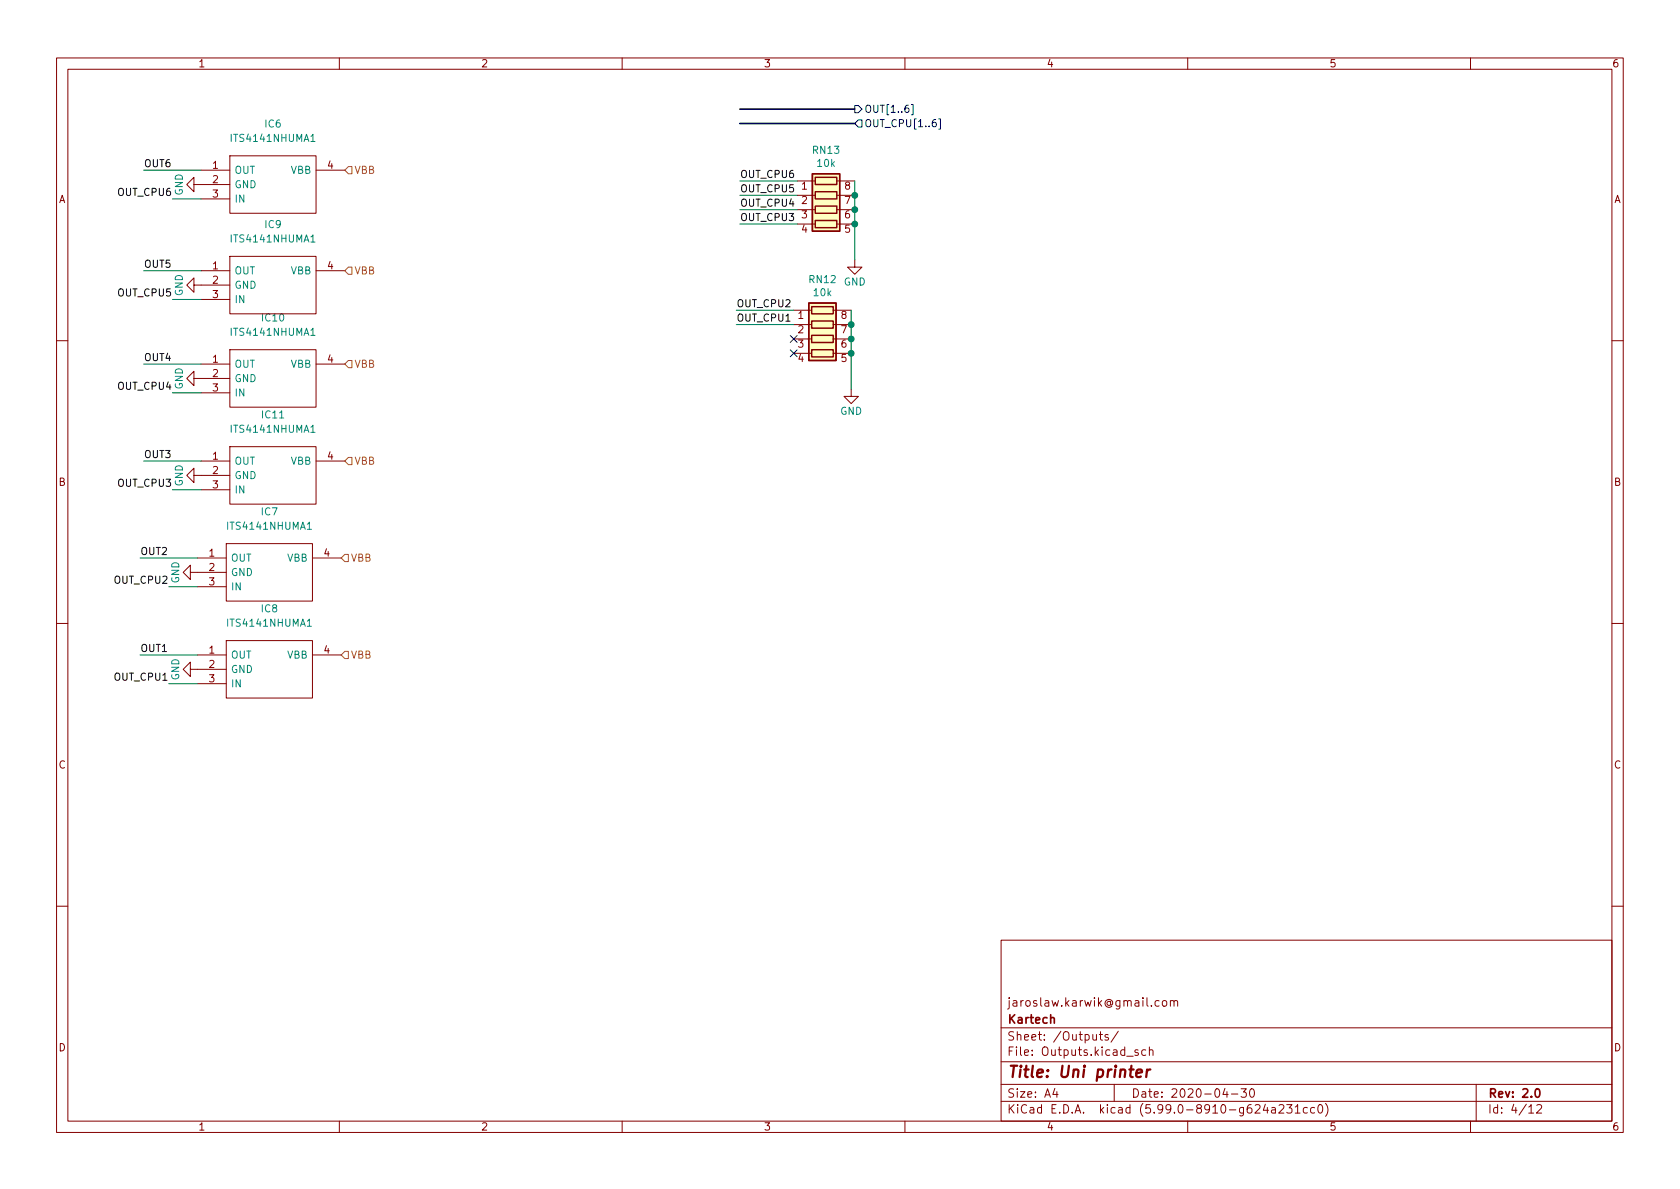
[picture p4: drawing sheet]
<svg xmlns="http://www.w3.org/2000/svg" width="297mm" height="210mm" viewBox="0 0 297 210" stroke-linecap="round" stroke-linejoin="round" font-family="sans-serif">
<g fill="none" stroke="#840000" stroke-width=".18">
<path d="M10 10.2h277v190.1h-277zM12 12.2h273v186.1h-273zM60 10.2v2M110 10.2v2M160 10.2v2M210 10.2v2M260 10.2v2M34.3 32.6v-1.2l-1.3 1.2 1.3 1.3v-1.3h6.3M35.6 30.1h5M35.6 35.2h5M40.6 27.6h15.3v10.1h-15.3zM55.9 30.1h5.1"/>
<path d="M141 32h3.1M141 34.5h3.1M141 37.1h3.1M141 39.6h3.1M148 32h3.1M148 34.5h3.1M148 37.1h3.1M148 39.6h3.1M34.3 50.4v-1.3l-1.3 1.3 1.3 1.3v-1.3h6.3M35.6 47.9h5M35.6 53h5M40.6 45.3h15.3v10.2h-15.3z"/>
<path d="M55.9 47.9h5.1M140.3 54.9h3.2M140.3 57.4h3.2M140.3 59.9h3.2M147.3 54.9h3.2M147.3 57.4h3.2M147.3 59.9h3.2M151.1 46v1.2h1.3l-1.3 1.3-1.2-1.3h1.2M10 60.2h2M34.3 66.9v-1.2l-1.3 1.2 1.3 1.3v-1.3h6.3M35.6 64.4h5M35.6 69.5h5"/>
<path d="M40.6 79h15.3v10.1h-15.3zM40.6 61.8h15.3v10.2h-15.3zM55.9 64.4h5.1M140.3 62.5h3.2M147.3 62.5h3.2M150.5 68.8v1.3h1.3l-1.3 1.3-1.3-1.3h1.3M285 60.2h2M34.3 84.1v-1.3l-1.3 1.3 1.3 1.2v-1.2h6.3M34.9 98.7h5.1M35.6 81.5h5M35.6 86.6h5M40 96.1h15.2v10.2h-15.2z"/>
<path d="M55.2 98.7h5.1M55.9 81.5h5.1M10 110.2h2M33.7 101.2v-1.3l-1.3 1.3 1.3 1.3v-1.3h6.3M33.7 118.4v-1.3l-1.3 1.3 1.3 1.2v-1.2h6.3M34.9 103.8h5.1M34.9 115.8h5.1M40 113.3h15.2v10.1h-15.2zM55.2 115.8h5.1M285 110.2h2M34.9 120.9h5.1M10 160.2h2"/>
<path d="M177 166.3h108v32h-108zM204.9 177l-.4-.1-.3 .3v.4l.2 .3h.5M205.6 177l.4-.1 .3 .3v.4l-.3 .3h-.4l-.1-.3v-.4zM206.9 177.1l.2-.2 .4 .1 .1 .9M206.9 176.9v1M207.6 177.1l.2-.2 .3 .1 .1 .9M285 160.2h2M60 198.3v2M110 198.3v2M160 198.3v2M177 194.8h108M177 191.8h108"/>
<path d="M177 187.8h108M177 181.8h108M186.5 192.5l-.4 1h1M186.9 193v1M194.4 182.9h.5M194.6 182.4v1.3l.3 .2M195.9 183l-.3-.1-.2 .2v.3l.5 .1v.4h-.5M197 191.8v3M197.7 182.4l-1.3 1.9M199.2 186.8h1.2M201.2 185.7l-.3-.1-.3 .2 .1 .3 .5 .1v.4h-.6M202.6 185.7l-.5-.1-.2 .3v.4l.1 .3h.6"/>
<path d="M203.2 185.8l.2-.2 .4 .1 .1 .9M203.2 185.1v1.5M210 198.3v2M216.6 192.5l-.4 1h.9M216.9 193v1M217.7 193.5h1.2M219.4 192.5h1l-.5 .6 .4 .1v.7l-.2 .1h-.5l-.2-.1M221.1 192.6l.2-.1a.81 .81 0 0 1 .6 .7 .81 .81 0 0 1-.3 .8h-.2a.81 .81 0 0 1-.5-.6 .81 .81 0 0 1 .2-.8zM223.7 195.3l-.3 1h.9M224.1 195.8v1M224.9 195.9h.5l.1 .9M225.5 196.2l-.5 .1a.29 .29 0 0 0-.2 .2 .29 .29 0 0 0 .2 .3h.5"/>
<path d="M226.1 195.5l.6-.2 .2 .2 .1 .3-.9 1h.9M227.5 195.3h.9l-.5 .6 .5 .1v.7l-.3 .1h-.4l-.2-.1M229 195.8l.4-.5v1.5M229 196.8h.9M231.1 195.9l-.4-.1-.3 .3v.4l.2 .3h.5M232.4 195.9l-.4-.1-.3 .3v.4l.2 .3h.5M233.2 195.4l.2-.1a.81 .81 0 0 1 .5 .7 .81 .81 0 0 1-.3 .8h-.1a.81 .81 0 0 1-.6-.6 .81 .81 0 0 1 .3-.8zM234.4 195.1a1.72 1.72 0 0 1 0 2.3M260 198.3v2M261 191.8v6.5M270.3 195.8l.4-.5v1.5M270.3 196.8h.9"/>
<path d="M271.7 195.5l.6-.2 .2 .2 .1 .3-.9 1h.9"/>
</g>
<path d="M185.8 180.1l.2-.2 .3 .1 .1 .9M271.6 192.6l.2-.1a.82 .82 0 0 1 .6 .7 .82 .82 0 0 1-.3 .8h-.2a.81 .81 0 0 1-.6-.6 .81 .81 0 0 1 .3-.8z" fill="none" stroke="#840000" stroke-width=".3"/>
<path d="M200.9 189.8l1-.2v-.4l-.2-.1-.6 .1-.2 1 .2 .3 .6-.1M202.8 189.1l-.1 1.4M203.4 189.1l-.4 .1-.2 .3" fill="none" stroke="#840000" stroke-width=".4"/>
<path d="M55 25h.7M55 59.3h.7M55 42.8h.7M55 76.5h.7M54.3 93.6h.8M54.3 110.7h.8" fill="none" stroke="#008484" stroke-width=".18"/>
<g fill="#ffffc2" stroke="#ffffc2" stroke-width=".18">
<path d="M143.6 30.7h4.9v10.2h-4.9z"/>
<path d="M143 53.6h4.8v10.1h-4.8z"/>
</g>
<path d="M143.6 30.7h4.9v10.2h-4.9zM144.1 31.4h3.9v1.2h-3.9zM144.1 33.9h3.9v1.3h-3.9zM144.1 36.4h3.9v1.3h-3.9zM144.1 39h3.9v1.3h-3.9zM143 53.6h4.8v10.1h-4.8zM143.5 54.2h3.8v1.3h-3.8zM143.5 56.8h3.8v1.2h-3.8zM143.5 59.3h3.8v1.3h-3.8zM143.5 61.8h3.8v1.3h-3.8z" fill="none" stroke="#840000" stroke-width=".25"/>
<path d="M151.1 18.7h.7l.6 .6-.6 .6h-.7zM161.1 18.5h.3v1.8h-.3M151.8 21.2h.6v1.3h-.6l-.7-.7zM166 21h.3v1.8h-.3M139.7 59.3l1.2 1.2M140.9 59.3l-1.2 1.2M139.7 61.9l1.2 1.2M140.9 61.9l-1.2 1.2" fill="none" stroke="#000084" stroke-width=".18"/>
<path d="M61.6 29.5h.6v1.2h-.6l-.6-.6zM61.6 47.2h.6v1.3h-.6l-.6-.6zM61.6 63.7h.6v1.3h-.6l-.6-.6zM61 98h.6v1.3h-.6l-.7-.6zM61.6 80.9h.6v1.3h-.6l-.6-.7zM61 115.2h.6v1.3h-.6l-.7-.7z" fill="none" stroke="#848400" stroke-width=".18"/>
<path d="M130.8 19.3h20.3M130.8 21.8h20.3" fill="none" stroke="#000084" stroke-width=".3"/>
<g fill="none" stroke="#008400" stroke-width=".18">
<path d="M25.4 30.1h10.2M30.5 35.2h5.1M130.8 39.6h10.2M130.8 34.5h10.2M130.8 37.1h10.2M130.8 32h10.2M151.1 32v14M25.4 47.9h10.2M30.5 53h5.1M130.2 54.9h10.1M130.2 57.4h10.1M150.5 54.9v13.9"/>
<path d="M25.4 64.4h10.2M30.5 69.5h5.1M24.8 98.7h10.1M25.4 81.5h10.2M30.5 86.6h5.1M24.8 115.8h10.1M29.8 103.8h5.1M29.8 120.9h5.1"/>
</g>
<g fill="#008400" stroke="#008400" stroke-width=".18">
<circle cx="150.5" cy="57.4" r=".51"/>
<circle cx="150.5" cy="59.9" r=".51"/>
<circle cx="151.1" cy="37.1" r=".51"/>
<circle cx="151.1" cy="39.6" r=".51"/>
<circle cx="150.5" cy="62.5" r=".51"/>
<circle cx="151.1" cy="34.5" r=".51"/>
</g>
<text font-size="2.8" fill="#840000" x="178" y="190.6">Title: Uni printer</text>
<g font-size="2.1" fill="#840000">
<text x="178" y="178">jaroslaw.karwik@gmail.com</text>
<text x="178" y="184">Sheet: /Outputs/</text>
<text x="178" y="181">Kartech</text>
<text x="178" y="186.7">File: Outputs.kicad_sch</text>
<text x="178" y="196.9">KiCad E.D.A. kicad (5.99.0-8910-g624a231cc0)</text>
<text x="178" y="194.1">Size: A4</text>
<text x="200" y="194.1">Date: 2020-04-30</text>
<text x="263" y="194.1">Rev: 2.0</text>
<text x="263" y="196.9">Id: 4/12</text>
</g>
<g font-size="1.8" fill="#840000">
<text x="35" y="11.9">1</text>
<text x="85" y="11.9">2</text>
<text x="135" y="11.9">3</text>
<text x="185" y="11.9">4</text>
<text x="235" y="11.9">5</text>
<text x="285" y="11.9">6</text>
<text x="37.6" y="29.8">1</text>
<text x="57.9" y="29.8">4</text>
<text x="10.3" y="35.9">A</text>
<text x="37.6" y="32.4">2</text>
<text x="37.6" y="34.9">3</text>
<text x="141.7" y="33.5">1</text>
<text x="149.4" y="33.5">8</text>
<text x="285.3" y="35.9">A</text>
<text x="141.7" y="36.1">2</text>
<text x="141.7" y="38.6">3</text>
<text x="141.7" y="41.1">4</text>
<text x="149.4" y="41.1">5</text>
<text x="149.4" y="38.6">6</text>
<text x="149.4" y="36.1">7</text>
<text x="37.6" y="47.6">1</text>
<text x="57.9" y="47.6">4</text>
<text x="37.6" y="50.2">2</text>
<text x="37.6" y="52.7">3</text>
<text x="141.1" y="56.4">1</text>
<text x="141.1" y="58.9">2</text>
<text x="148.7" y="58.9">7</text>
<text x="148.7" y="56.4">8</text>
<text x="37.6" y="64.1">1</text>
<text x="57.9" y="64.1">4</text>
<text x="141.1" y="61.5">3</text>
<text x="141.1" y="64">4</text>
<text x="148.7" y="64">5</text>
<text x="148.7" y="61.5">6</text>
<text x="37.6" y="66.7">2</text>
<text x="37.6" y="69.2">3</text>
<text x="37.6" y="81.3">1</text>
<text x="37.6" y="83.8">2</text>
<text x="57.9" y="81.3">4</text>
<text x="10.3" y="85.9">B</text>
<text x="37.6" y="86.4">3</text>
<text x="285.3" y="85.9">B</text>
<text x="37" y="98.4">1</text>
<text x="37" y="101">2</text>
<text x="57.3" y="98.4">4</text>
<text x="37" y="103.5">3</text>
<text x="37" y="115.6">1</text>
<text x="37" y="118.1">2</text>
<text x="57.3" y="115.6">4</text>
<text x="37" y="120.6">3</text>
<text x="10.3" y="135.9">C</text>
<text x="285.3" y="135.9">C</text>
<text x="10.3" y="185.9">D</text>
<text x="285.3" y="185.9">D</text>
<text x="35" y="199.9">1</text>
<text x="85" y="199.9">2</text>
<text x="135" y="199.9">3</text>
<text x="185" y="199.9">4</text>
<text x="235" y="199.9">5</text>
<text x="285" y="199.9">6</text>
</g>
<g font-size="1.8" fill="#008484">
<text x="46.9" y="22.5">IC6</text>
<text x="41.1" y="25.1">ITS4141NHUMA1</text>
<text x="143.8" y="27.2">RN13</text>
<text x="144.6" y="29.5">10k</text>
<text x="32.3" y="34.6" transform="rotate(-90 32.3 34.6)">GND</text>
<text x="41.4" y="30.7">OUT</text>
<text x="41.4" y="33.3">GND</text>
<text x="41.4" y="35.8">IN</text>
<text x="51.4" y="30.7">VBB</text>
<text x="46.9" y="40.3">IC9</text>
<text x="41.1" y="42.9">ITS4141NHUMA1</text>
<text x="32.3" y="52.4" transform="rotate(-90 32.3 52.4)">GND</text>
<text x="41.4" y="48.5">OUT</text>
<text x="41.4" y="51">GND</text>
<text x="41.4" y="53.6">IN</text>
<text x="51.4" y="48.5">VBB</text>
<text x="143.2" y="50">RN12</text>
<text x="143.9" y="52.4">10k</text>
<text x="149.2" y="50.5">GND</text>
<text x="41.1" y="59.4">ITS4141NHUMA1</text>
<text x="46.4" y="56.8">IC10</text>
<text x="41.4" y="65">OUT</text>
<text x="51.4" y="65">VBB</text>
<text x="32.3" y="68.9" transform="rotate(-90 32.3 68.9)">GND</text>
<text x="41.4" y="67.6">GND</text>
<text x="41.4" y="70.1">IN</text>
<text x="41.1" y="76.5">ITS4141NHUMA1</text>
<text x="46.4" y="74">IC11</text>
<text x="148.5" y="73.3">GND</text>
<text x="41.4" y="82.2">OUT</text>
<text x="51.4" y="82.2">VBB</text>
<text x="32.3" y="86" transform="rotate(-90 32.3 86)">GND</text>
<text x="41.4" y="84.7">GND</text>
<text x="41.4" y="87.2">IN</text>
<text x="40.5" y="93.7">ITS4141NHUMA1</text>
<text x="46.2" y="91.1">IC7</text>
<text x="40.8" y="99.3">OUT</text>
<text x="40.8" y="101.8">GND</text>
<text x="50.7" y="99.3">VBB</text>
<text x="31.7" y="103.2" transform="rotate(-90 31.7 103.2)">GND</text>
<text x="40.8" y="104.4">IN</text>
<text x="40.5" y="110.8">ITS4141NHUMA1</text>
<text x="46.2" y="108.3">IC8</text>
<text x="40.8" y="116.5">OUT</text>
<text x="40.8" y="119">GND</text>
<text x="50.7" y="116.5">VBB</text>
<text x="31.7" y="120.3" transform="rotate(-90 31.7 120.3)">GND</text>
<text x="40.8" y="121.5">IN</text>
</g>
<g font-size="1.8" fill="#000084">
<text x="152.8" y="19.9">OUT[1..6]</text>
<text x="152.8" y="22.5">OUT_CPU[1..6]</text>
</g>
<g font-size="1.8">
<text x="25.4" y="29.6">OUT6</text>
<text x="21" y="34.6">OUT_CPU6</text>
<text x="130.8" y="34">OUT_CPU5</text>
<text x="130.8" y="31.5">OUT_CPU6</text>
<text x="130.8" y="36.5">OUT_CPU4</text>
<text x="130.8" y="39.1">OUT_CPU3</text>
<text x="25.4" y="47.3">OUT5</text>
<text x="21" y="52.4">OUT_CPU5</text>
<text x="130.2" y="54.3">OUT_CPU2</text>
<text x="130.2" y="56.9">OUT_CPU1</text>
<text x="25.4" y="63.8">OUT4</text>
<text x="21" y="68.9">OUT_CPU4</text>
<text x="25.4" y="81">OUT3</text>
<text x="21" y="86.1">OUT_CPU3</text>
<text x="24.8" y="98.1">OUT2</text>
<text x="20.4" y="103.2">OUT_CPU2</text>
<text x="24.8" y="115.3">OUT1</text>
<text x="20.4" y="120.4">OUT_CPU1</text>
</g>
<g font-size="1.8" fill="#848400">
<text x="62.6" y="30.7">VBB</text>
<text x="62.6" y="48.5">VBB</text>
<text x="62.6" y="65">VBB</text>
<text x="62.6" y="82.2">VBB</text>
<text x="62" y="99.3">VBB</text>
<text x="62" y="116.5">VBB</text>
</g>
</svg>
